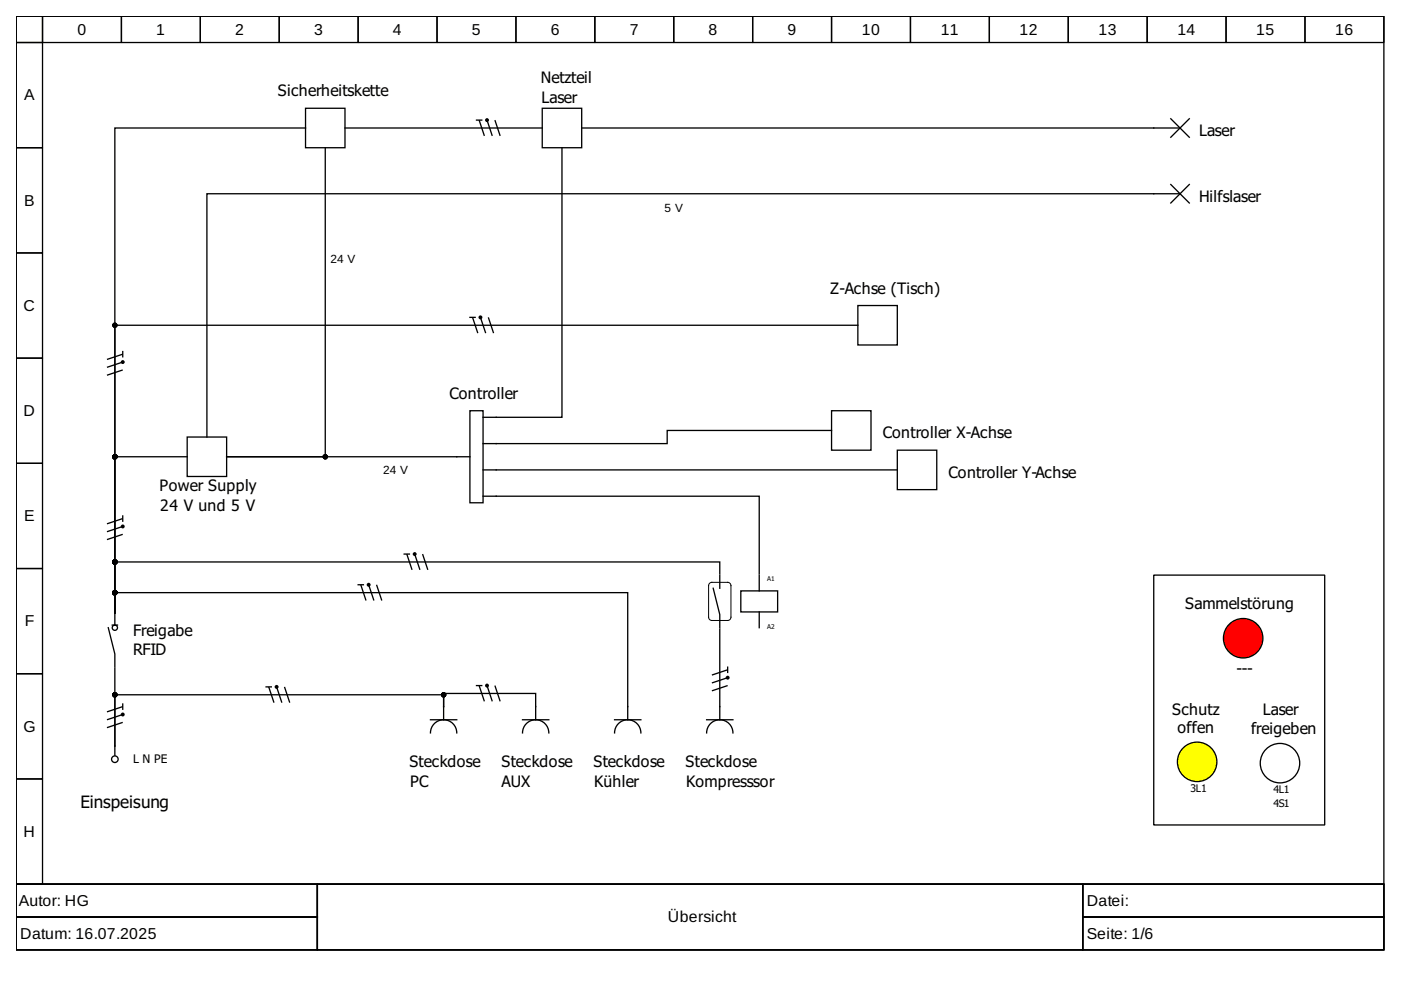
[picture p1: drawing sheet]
<svg xmlns="http://www.w3.org/2000/svg" width="297mm" height="210mm" viewBox="0 0 297 210" stroke-linecap="round" stroke-linejoin="round" font-family="sans-serif">
<g fill="none" stroke="#000" stroke-width=".28">
<path d="M3.4 3.4h290v184.1h-290zM3.4 3.4h5.6v5.6h-5.6zM3.4 9h5.6v22.3h-5.6zM9 3.4h16.7v5.6h-16.7zM25.7 3.4h16.8v5.6h-16.8zM42.5 3.4h16.7v5.6h-16.7zM59.2 3.4h16.7v5.6h-16.7zM75.9 3.4h16.8v5.6h-16.8zM92.7 3.4h16.7v5.6h-16.7zM109.4 3.4h16.7v5.6h-16.7zM126.1 3.4h16.7v5.6h-16.7zM142.8 3.4h16.8v5.6h-16.8z"/>
<path d="M159.6 3.4h16.7v5.6h-16.7zM176.3 3.4h16.7v5.6h-16.7zM193 3.4h16.8v5.6h-16.8zM209.8 3.4h16.7v5.6h-16.7zM226.5 3.4h16.7v5.6h-16.7zM243.2 3.4h16.8v5.6h-16.8zM260 3.4h16.7v5.6h-16.7zM276.7 3.4h16.7v5.6h-16.7zM3.4 31.3h5.6v22.3h-5.6zM3.4 53.6h5.6v22.3h-5.6zM3.4 75.9h5.6v22.3h-5.6zM3.4 98.2h5.6v22.3h-5.6z"/>
<path d="M3.4 120.5h5.6v22.3h-5.6zM244.6 121.9h36.3v53h-36.3zM3.4 142.8h5.6v22.4h-5.6zM3.4 165.2h5.6v22.3h-5.6zM3.4 187.5h290v13.9h-290zM3.4 187.5h63.9v6.9h-63.9zM3.4 194.4h63.9v7h-63.9zM67.3 187.5h162.3v13.9h-162.3zM229.6 187.5h63.8v6.9h-63.8zM229.6 194.4h63.8v7h-63.8z"/>
</g>
<circle cx="253.8" cy="161.5" r="4.2" fill="#ff0" stroke="#000" stroke-width=".28"/>
<circle cx="271.4" cy="161.8" r="4.2" fill="none" stroke="#000" stroke-width=".28"/>
<circle cx="263.6" cy="135.3" r="4.2" fill="#f00" stroke="#000" stroke-width=".28"/>
<g fill="none" stroke="#000" stroke-width=".28">
<path d="M64.8 27.1h-40.4v102.9M64.8 23h8.3v8.3h-8.3zM69 31.3v65.5h-20.9h51.5M73.1 27.1h41.9M101 25.5h1.1M101.6 25.5l1.1 3.3M103.3 25.5l1.1 3.3M104.9 25.5l1.1 3.3M115 23h8.3v8.3h-8.3zM119.1 31.3v57.2h-16.7M123.3 27.1h126.9M248.2 39.1l4 3.9"/>
<path d="M248.2 25.2l4 3.9M252.2 39.1l-4 3.9M252.2 25.2l-4 3.9M250.2 41.1h-206.3v51.6M26 74.5v1.2M26 75.1l-3.3 1.1M26 76.8l-3.3 1.1M26 78.4l-3.3 1.2M99.6 67.3h1.1M100.2 67.3l1.1 3.3M101.9 67.3l1.1 3.3M103.5 67.3l1.1 3.3"/>
<path d="M181.9 69h-157.5v61M181.9 64.8h8.3v8.3h-8.3zM39.7 96.8h-15.3v33.2M39.7 92.7h8.4v8.3h-8.4zM99.6 87.1h2.8v19.5h-2.8zM176.3 91.3h-34.8v2.8h-39.1M176.3 87.1h8.4v8.3h-8.4zM190.2 99.6h-87.8M190.2 95.4h8.4v8.4h-8.4zM26 109.9l-3.3 1.2M26 109.4v1.1M26 111.6l-3.3 1.1"/>
<path d="M26 113.3l-3.3 1.1M85.7 117.5h1.1M86.2 117.5l1.2 3.3M87.9 117.5l1.1 3.3M89.6 117.5l1.1 3.3M102.4 105.2h58.6v16.5M23 133.1l1.4 5.6v2.8M23.8 132.5h1.1M24.4 130v-4.3h108.7v26.9M24.4 130.3v2.2M75.9 124h1.1M76.5 124l1.1 3.3"/>
<path d="M78.2 124l1.1 3.3M79.8 124l1.2 3.3M151.2 124.7l1.4 5.6v2.8M152.6 133.4v19.2M152.6 121.7v-2.6h-128.2v10.9M152.6 121.9v2.8M157.1 125.3h7.8v4.4h-7.8zM161 121.9v3.4M161 129.7v3.4M24.4 141.7v16.5M24.4 158.2v1.9M26 149.3v1.1"/>
<path d="M26 149.8l-3.3 1.1M26 151.5l-3.3 1.1M26 153.2l-3.3 1.1M56.4 145.6h1.1M57 145.6l1.1 3.4M58.6 145.6l1.2 3.4M60.3 145.6l1.1 3.4M91.3 155.4a2.79 2.79 0 0 1 2.8-2.8 2.79 2.79 0 0 1 2.7 2.8M91.3 152.6h5.5M94.1 149.8v-2.5h-69.7v10.9M94.1 149.8v-2.8h19.5v5.6M94.1 149.8v2.8"/>
<path d="M101 145.4h1.1M101.6 145.4l1.1 3.3M103.3 145.4l1.1 3.3M104.9 145.4l1.1 3.3M110.8 155.4a2.79 2.79 0 0 1 2.8-2.8 2.79 2.79 0 0 1 2.8 2.8M110.8 152.6h5.6M130.3 155.4a2.79 2.79 0 0 1 2.8-2.8 2.79 2.79 0 0 1 2.8 2.8M130.3 152.6h5.6M149.8 155.4a2.79 2.79 0 0 1 2.8-2.8 2.79 2.79 0 0 1 2.8 2.8M149.8 152.6h5.6M154.3 142l-3.4 1.1M154.3 141.5v1.1"/>
<path d="M154.3 143.7l-3.4 1.1M154.3 145.4l-3.4 1.1"/>
<circle cx="24.4" cy="133.1" r=".56"/>
<circle cx="24.4" cy="161" r=".7"/>
</g>
<path d="M150.4 123.7l.5-.2h3.4a.7 .7 0 0 1 .7 .7v6.7a.7 .7 0 0 1-.7 .7h-3.4a.7 .7 0 0 1-.7-.7v-6.7z" fill="none" stroke="#000" stroke-width=".21"/>
<g fill="#000">
<circle cx="103.3" cy="25.5" r=".42"/>
<circle cx="26" cy="76.8" r=".42"/>
<circle cx="101.9" cy="67.3" r=".42"/>
<circle cx="26" cy="111.6" r=".42"/>
<circle cx="87.9" cy="117.5" r=".42"/>
<circle cx="78.2" cy="124" r=".42"/>
<circle cx="26" cy="151.5" r=".42"/>
<circle cx="58.6" cy="145.6" r=".42"/>
<circle cx="103.3" cy="145.4" r=".42"/>
<circle cx="154.3" cy="143.7" r=".42"/>
</g>
<g fill="#000" stroke="#000" stroke-width=".28">
<circle cx="24.4" cy="69" r=".42"/>
<circle cx="24.4" cy="96.8" r=".42"/>
<circle cx="69" cy="96.8" r=".42"/>
<circle cx="24.4" cy="119.1" r=".42"/>
<circle cx="24.4" cy="125.7" r=".42"/>
<circle cx="24.4" cy="147.3" r=".42"/>
<circle cx="94.1" cy="147.3" r=".42"/>
</g>
<text font-size="3.6" x="17.1" y="171.3">Einspeisung</text>
<g font-size="3.3">
<text x="16.4" y="7.3">0</text>
<text x="33.1" y="7.3">1</text>
<text x="49.9" y="7.3">2</text>
<text x="66.6" y="7.3">3</text>
<text x="83.3" y="7.3">4</text>
<text x="100" y="7.3">5</text>
<text x="116.8" y="7.3">6</text>
<text x="133.5" y="7.3">7</text>
<text x="150.2" y="7.3">8</text>
<text x="167" y="7.3">9</text>
<text x="182.7" y="7.3">10</text>
<text x="199.4" y="7.3">11</text>
<text x="216.2" y="7.3">12</text>
<text x="232.9" y="7.3">13</text>
<text x="249.6" y="7.3">14</text>
<text x="266.4" y="7.3">15</text>
<text x="283.1" y="7.3">16</text>
<text x="114.7" y="17.7">Netzteil</text>
<text x="5.1" y="21.3">A</text>
<text x="58.9" y="20.4">Sicherheitskette</text>
<text x="114.8" y="21.8">Laser</text>
<text x="254.2" y="28.8">Laser</text>
<text x="5.1" y="43.6">B</text>
<text x="254.2" y="42.8">Hilfslaser</text>
<text x="5" y="65.9">C</text>
<text x="176" y="62.3">Z-Achse (Tisch)</text>
<text x="5" y="88.2">D</text>
<text x="95.3" y="84.6">Controller</text>
<text x="187.2" y="92.9">Controller X-Achse</text>
<text x="201.1" y="101.3">Controller Y-Achse</text>
<text x="33.8" y="104.1">Power Supply</text>
<text x="5.1" y="110.5">E</text>
<text x="34" y="108.3">24 V und 5 V</text>
<text x="251.3" y="129.2">Sammelstörung</text>
<text x="5.3" y="132.8">F</text>
<text x="28.3" y="134.8">Freigabe</text>
<text x="28.3" y="138.9">RFID</text>
<text x="262.2" y="142.8">---</text>
<text x="5" y="155.1">G</text>
<text x="248.5" y="151.5">Schutz</text>
<text x="249.6" y="155.4">offen</text>
<text x="265.2" y="155.7">freigeben</text>
<text x="267.8" y="151.5">Laser</text>
<text x="86.8" y="162.6">Steckdose</text>
<text x="86.9" y="166.8">PC</text>
<text x="106.3" y="162.6">Steckdose</text>
<text x="106.3" y="166.8">AUX</text>
<text x="125.8" y="162.6">Steckdose</text>
<text x="126" y="166.8">Kühler</text>
<text x="145.4" y="162.6">Steckdose</text>
<text x="145.5" y="166.8">Kompresssor</text>
<text x="5" y="177.4">H</text>
<text x="4" y="192.1">Autor: HG</text>
<text x="141.6" y="195.5">Übersicht</text>
<text x="230.4" y="192.1">Datei:</text>
<text x="4.3" y="199">Datum: 16.07.2025</text>
<text x="230.4" y="199">Seite: 1/6</text>
</g>
<g font-size="2.5">
<text x="140.9" y="45">5 V</text>
<text x="70.1" y="55.9">24 V</text>
<text x="81.2" y="100.5">24 V</text>
<text x="28.3" y="161.8">L N PE</text>
</g>
<g font-size="2.2">
<text x="252.4" y="167.9">3L1</text>
<text x="270" y="168.2">4L1</text>
<text x="270" y="171">4S1</text>
</g>
<g font-size="1.4">
<text x="162.6" y="123.3">A1</text>
<text x="162.6" y="133.3">A2</text>
</g>
</svg>
